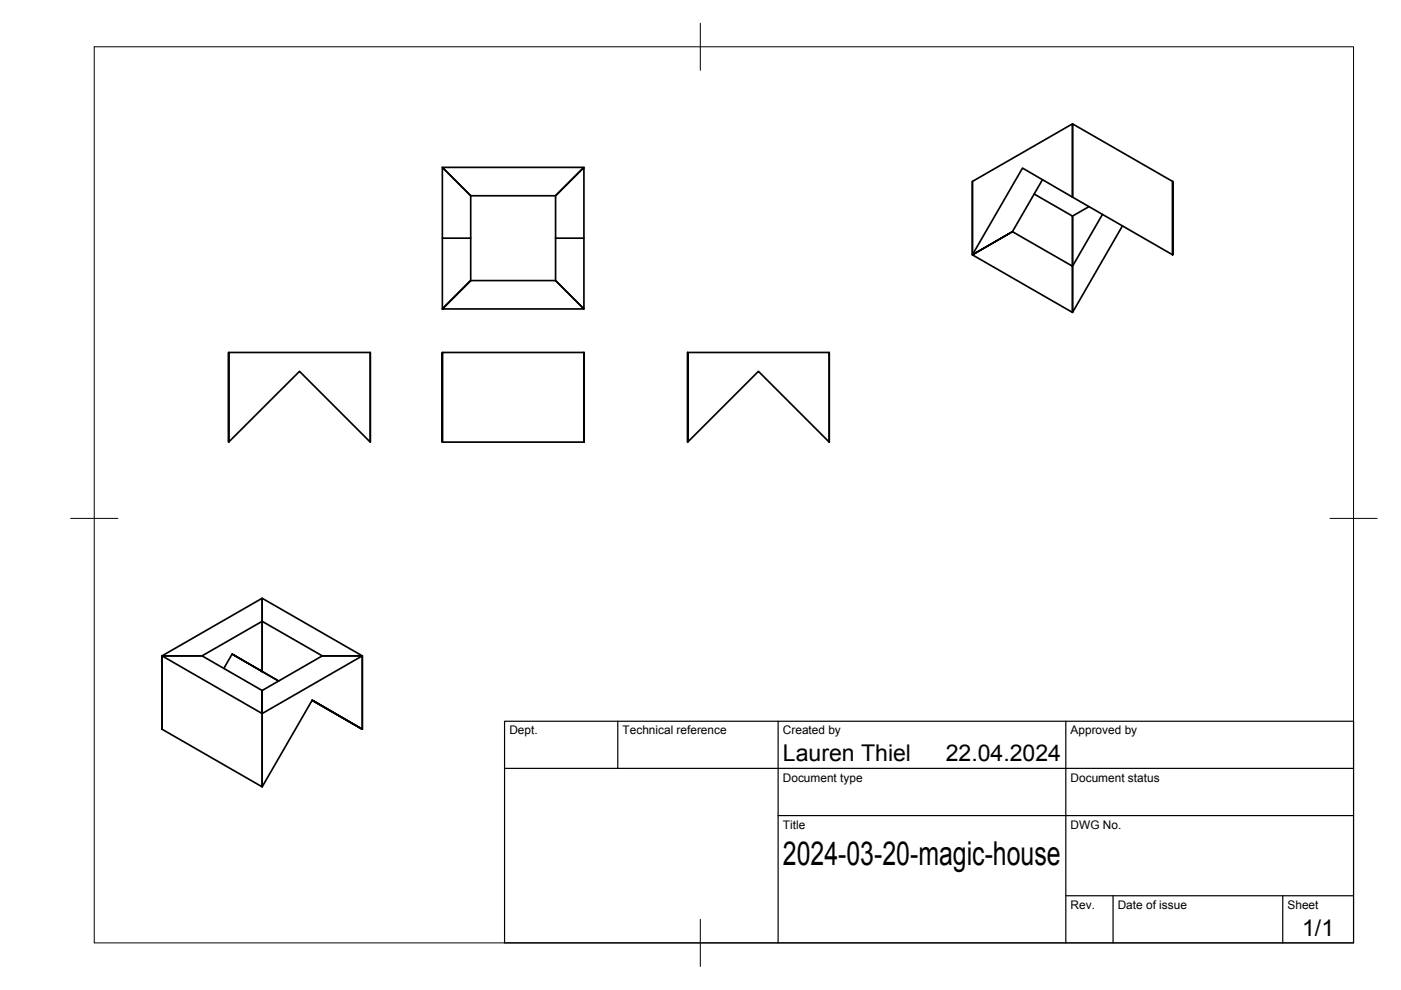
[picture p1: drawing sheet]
<svg xmlns="http://www.w3.org/2000/svg" width="297mm" height="210mm" viewBox="0 0 297 210" stroke-linecap="round" stroke-linejoin="round" font-family="sans-serif">
<!-- layer: Visible -->
<g fill="none" stroke="#000" stroke-width=".36">
<path d="M93.8 35.5h30l-6 6h-18zM206.2 38.5v15.5l21.2 12.2v-9.8l6.3-10.9M206.2 38.5l21.2-12.2v15.5l-10.6-6.2-10.6 18.4zM221 38.1l-6.3 11M248.6 38.5v15.5v-15.5M248.6 38.5l-21.2-12.2v15.5M93.8 50.5h6v9h18l6 6h-30l6-6-6 6zM99.8 41.5l-6-6v15M99.8 41.5v9M117.8 50.5h6v15l-6-6zM117.8 50.5v-9l6-6v15M214.7 49.1l-8.5 4.9 8.5-4.9"/>
<path d="M219.3 41.1l8.1 4.7v10.6l-12.7-7.3M227.4 41.8l21.2 12.2M230.9 43.8l-3.5 2v20.4l10.6-18.3M48.5 74.7v19l15-15 15 15v-19h-30v19M78.5 74.7v19M93.8 74.7v19v-19h30M123.8 74.7v19v-19M145.8 74.7h30v19M175.8 74.7v19M93.8 93.7h30M145.8 93.7v-19v19M145.8 93.7l15-15 15 15"/>
<path d="M34.4 139.1v15.5l21.2 12.2v-15.5l-21.2-12.2h8.4l12.8 7.3M49.2 138.7l-1.7 3M68.3 139.1h8.5v15.5l-10.6-6.1 2.1 1.2M68.3 139.1h8.5l-21.2 12.2v15.5l10.6-18.3 2.1 1.2M68.3 139.1l-12.7-7.4v10.7M68.3 139.1l-12.7 7.3M55.6 146.4v4.9v-4.9M55.6 142.4v-15.6l-21.2 12.3h8.4l12.8-7.4v-4.9l21.2 12.3v15.5M55.6 142.4h.1M55.6 142.4l-6.4-3.7 6.4 3.7M55.6 142.4l3.5 2M66.2 148.5l10.6 6.1"/>
<path d="M68.3 149.7l8.5 4.9"/>
</g>
<!-- layer: BORDER -->
<path d="M20 9.9h267v190h-267zM148.5 4.9v10M15 109.9h10M282 109.9h10M148.5 194.9v10" fill="none" stroke="#000" stroke-width=".21"/>
<!-- layer: TITLEBLOCK -->
<path d="M107 152.9h180v47h-180zM131 152.9v10M165 152.9v47M226 152.9v47M107 162.9h180M165 172.9h122M226 189.9h61M236 189.9v10M272 189.9v10" fill="none" stroke="#000" stroke-width=".25"/>
<text font-size="7" x="166" y="183.4">2024-03-20-magic-house</text>
<g font-size="4.9">
<text x="166" y="161.4">Lauren Thiel</text>
<text x="200.5" y="161.4">22.04.2024</text>
<text x="276.1" y="198.6">1/1</text>
</g>
<g font-size="2.5">
<text x="108" y="155.7">Dept.</text>
<text x="132" y="155.7">Technical reference</text>
<text x="166" y="155.7">Created by</text>
<text x="227" y="155.7">Approved by</text>
<text x="166" y="165.7">Document type</text>
<text x="227" y="165.7">Document status</text>
<text x="166" y="175.7">Title</text>
<text x="227" y="175.7">DWG No.</text>
<text x="227" y="192.7">Rev.</text>
<text x="237" y="192.7">Date of issue</text>
<text x="273" y="192.7">Sheet</text>
</g>
</svg>
